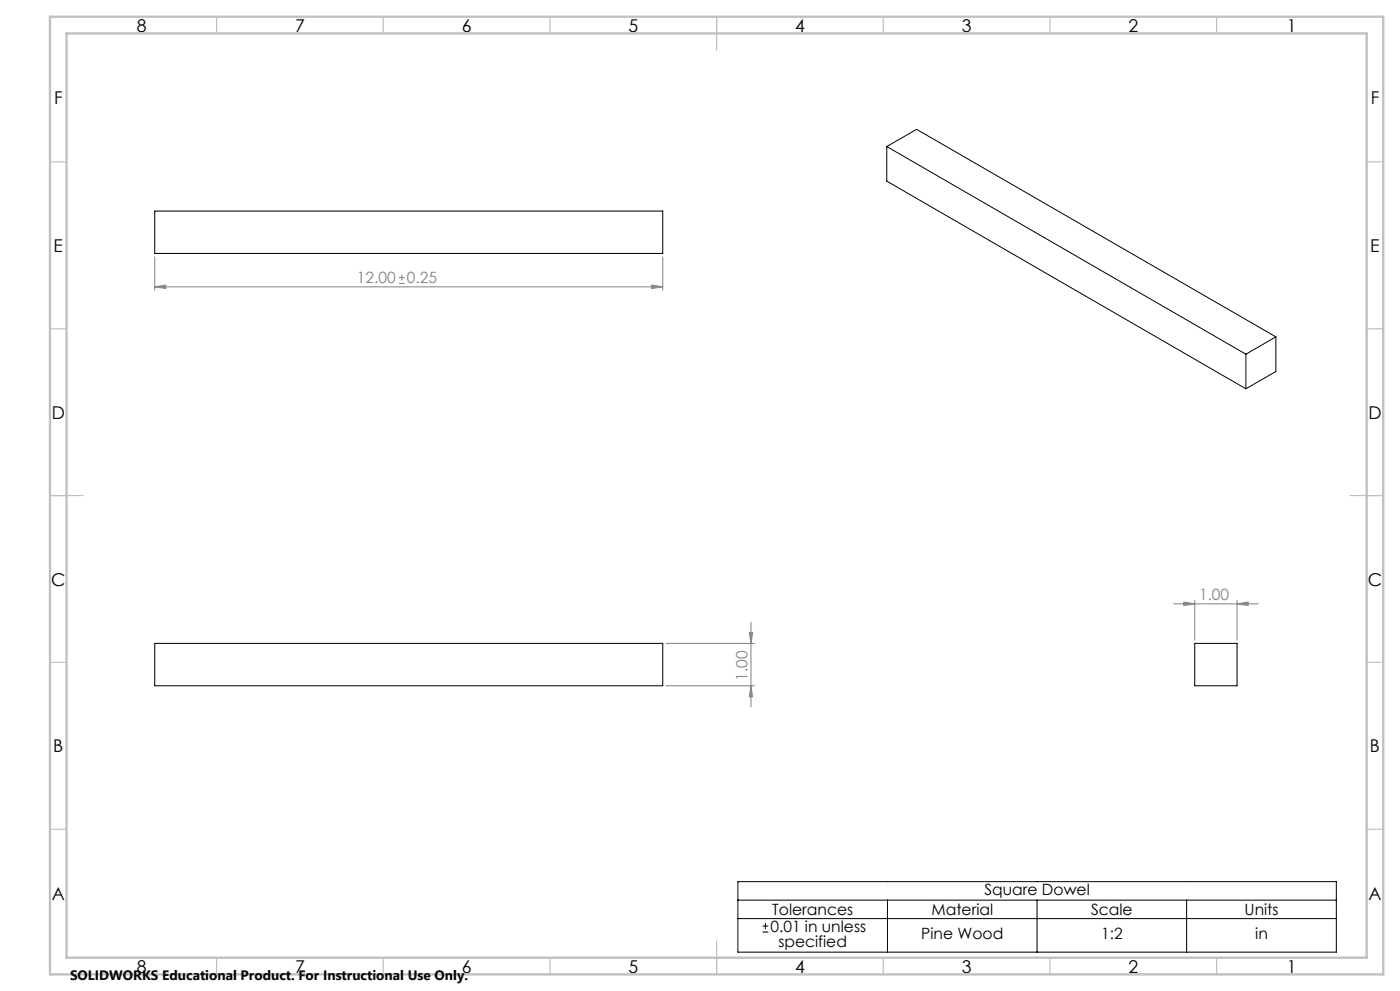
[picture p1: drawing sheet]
<svg xmlns="http://www.w3.org/2000/svg" width="420mm" height="297mm" viewBox="0 0 420 297" stroke-linecap="round" stroke-linejoin="round" font-family="sans-serif">
<g fill="none" stroke="#000" stroke-width=".3">
<path d="M266 43.9l107.8 62.2M266 43.9v10.4l107.8 62.2M266 43.9l9-5.1 107.8 62.2M46.4 63.2h152.4v12.7h-152.4zM373.8 106.1v10.4M382.8 101l-9 5.1M382.8 101v10.3l-9 5.2M46.4 192.8h152.4v12.7h-152.4zM358.4 192.8h12.7v12.7h-12.7zM221.4 264.2h179.5v21.2h-179.5zM221.4 269.8h179.5M221.4 275.3h179.5"/>
<path d="M228.7 279.3h1.8M228.7 277.5h1.8M229.6 276.6v1.8M266.2 269.8v15.6M311.1 269.8v15.6M356 269.8v15.6"/>
</g>
<g fill="none" stroke="#808080" stroke-width=".3">
<path d="M46.4 77v10M198.8 77v10M46.4 86l3.3-.6v1.1zM46.4 86h152.4M119.7 84.9h1.7M119.7 83.2h1.7M120.5 82.3v1.8M195.5 85.4l3.3 .6-3.3 .5zM358.4 179.9v11.9M371.1 179.9v11.9M199.8 192.8h26.5M224.8 189.5h1l-.5 3.3z"/>
<path d="M225.3 186.5v25.4M352.1 181h25.4M355.1 180.4l3.3 .6-3.3 .5zM371.1 181l3.3-.6v1.1zM199.8 205.5h26.5M225.3 205.5l.5 3.3h-1z"/>
</g>
<g fill="none" stroke="#c0c0c0" stroke-width=".35">
<path d="M65 5v5M115 5v5M165 5v5M215 5v10M265 5v5M315 5v5M365 5v5M15 48.5h5M410 48.5h5M15 98.5h5M410 98.5h5M15 148.5h10"/>
<path d="M405 148.5h10M15 198.5h5M410 198.5h5M15 248.5h5M410 248.5h5M65 287v5M115 287v5M165 287v5M215 282v10M265 287v5M315 287v5M365 287v5"/>
</g>
<path d="M15 5h400v287h-400zM20 10h390v277h-390z" fill="none" stroke="#c0c0c0" stroke-width=".7"/>
<g fill="#808080">
<path d="M195.5 85.4l3.3 .6-3.3 .5zM46.4 86l3.3-.6v1.1zM371.1 181l3.3-.6v1.1zM355.1 180.4l3.3 .6-3.3 .5z"/>
<path d="M224.8 189.5h1l-.5 3.3zM225.3 205.5l.5 3.3h-1z"/>
</g>
<g font-size="5.3">
<text x="41" y="9.5">8</text>
<text x="88.5" y="9.5">7</text>
<text x="138.5" y="9.5">6</text>
<text x="188.5" y="9.5">5</text>
<text x="238.5" y="9.5">4</text>
<text x="288.5" y="9.5">3</text>
<text x="338.5" y="9.5">2</text>
<text x="386" y="9.5">1</text>
<text x="16.2" y="31.2">F</text>
<text x="411.2" y="31.2">F</text>
<text x="16.1" y="75.5">E</text>
<text x="411.1" y="75.5">E</text>
<text x="15.5" y="125.5">D</text>
<text x="410.5" y="125.5">D</text>
<text x="15.4" y="175.5">C</text>
<text x="410.4" y="175.5">C</text>
<text x="16" y="225.5">B</text>
<text x="411" y="225.5">B</text>
<text x="15.5" y="269.7">A</text>
<text x="410.5" y="269.7">A</text>
<text x="41" y="291.5">8</text>
<text x="88.5" y="291.5">7</text>
<text x="138.5" y="291.5">6</text>
<text x="188.5" y="291.5">5</text>
<text x="238.5" y="291.5">4</text>
<text x="288.5" y="291.5">3</text>
<text x="338.5" y="291.5">2</text>
<text x="386" y="291.5">1</text>
</g>
<g font-size="4.7" fill="#808080">
<text x="107.1" y="84.9">12.00</text>
<text x="122.1" y="84.9">0.25</text>
<text x="359.7" y="179.9">1.00</text>
<text x="224.3" y="204" transform="rotate(-90 224.3 204)">1.00</text>
</g>
<g font-size="4.7">
<text x="295.3" y="268.2">Square Dowel</text>
<text x="231.7" y="274.2">Tolerances</text>
<text x="279.4" y="274.2">Material</text>
<text x="327.3" y="274.2">Scale</text>
<text x="373.3" y="274.2">Units</text>
<text x="231.1" y="279.3">0.01 in unless</text>
<text x="276.4" y="281.6">Pine Wood</text>
<text x="330.3" y="281.6">1:2</text>
<text x="376.6" y="281.6">in</text>
<text x="233.5" y="283.8">specified</text>
</g>
<text font-size="4.1" x="21" y="293.7">SOLIDWORKS Educational Product. For Instructional Use Only.</text>
</svg>
